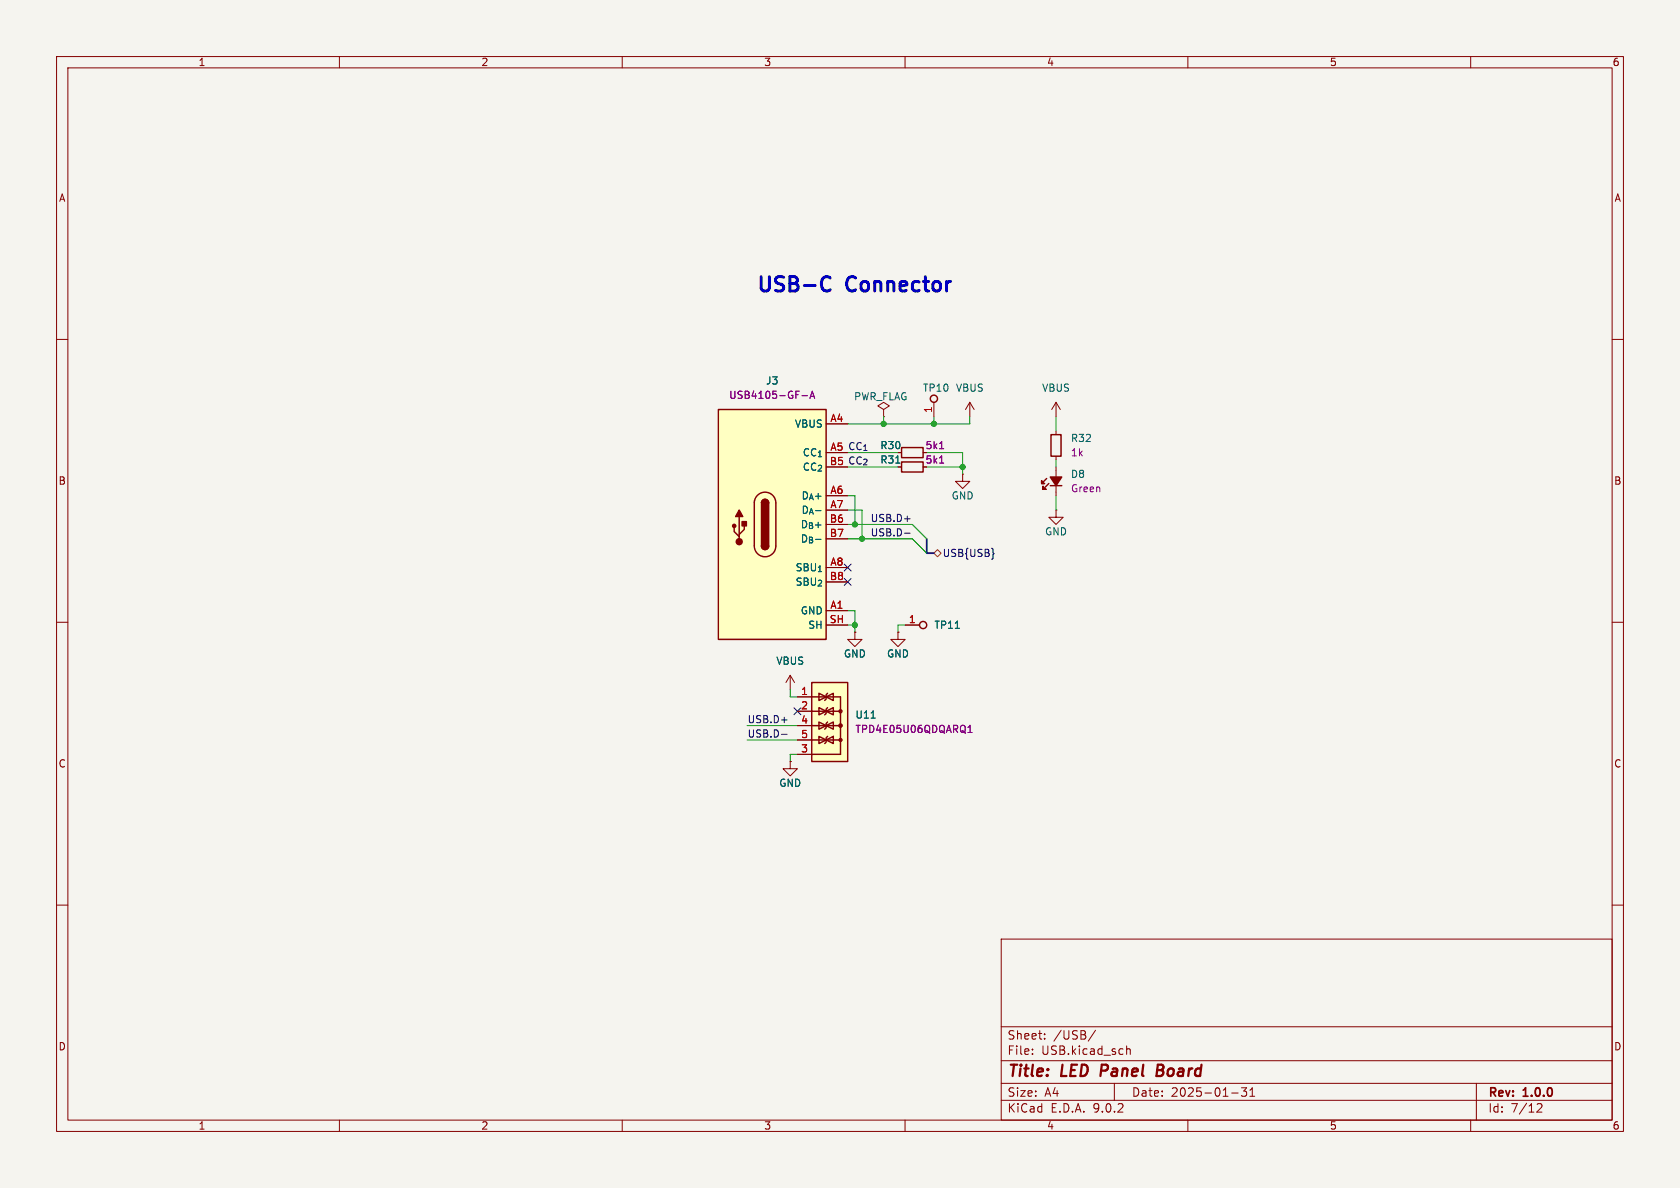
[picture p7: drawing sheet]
<svg xmlns="http://www.w3.org/2000/svg" width="297mm" height="210mm" viewBox="0 0 297 210" stroke-linecap="round" stroke-linejoin="round" font-family="sans-serif">
<path d="M0 0h297v210h-297z" fill="#f5f4ef" stroke="#f5f4ef" stroke-width=".18"/>
<g fill="none" stroke="#840000" stroke-width=".18">
<path d="M10 10h277v190h-277zM12 12h273v186h-273zM60 10v2M110 10v2M160 10v2M210 10v2M260 10v2M10 60h2M285 60h2M158.7 80h.7M10 110h2M139.7 119.4l-.8 1.3"/>
<path d="M139.7 119.4l.8 1.3M139.7 119.4v2.5M285 110h2M139.7 134.6v1.3h1.3l-1.3 1.3-1.3-1.3h1.3M139.7 134.6h.1M10 160h2M177 166h108v32h-108zM285 160h2M60 198v2M110 198v2M160 198v2M177 194.5h108"/>
<path d="M177 191.5h108M177 187.5h108M177 181.5h108M182.5 186.3v.1M182.5 185.5v.1M184.7 183.6v.1M184.7 182.8v.1M193.7 182.1l-1.3 2M197 191.5v3M199.2 184.9v1.5M199.2 185.5l.2-.1 .3 .1 .1 .9M210 198v2"/>
<path d="M217.7 193.2h1.2M219.5 192.3h.9l-.5 .6 .4 .1v.7l-.2 .1h-.4l-.2-.1M221 193.8h.8M221 192.7l.4-.4v1.5M260 198v2M261 191.5v6.5M271.7 195.2l.6-.1 .2 .1 .1 .3-.9 1.1h.9"/>
</g>
<path d="M194.8 188.2l-.3 2M204.6 189.2h.6M205.2 189.2l.3 .1M205.4 188.2h-.7l-.3 2 1-.1M205.4 189.1l-.2 .1" fill="none" stroke="#840000" stroke-width=".4"/>
<path d="M159.4 79.1h3.8v1.8h-3.8z" fill="none" stroke="#840000" stroke-width=".25"/>
<path d="M166.1 79.3h.7" fill="none" stroke="#840084" stroke-width=".18"/>
<path d="M143.5 120.7h6.4v13.9h-6.4z" fill="#ffffc2"/>
<path d="M143.5 123.2h5.1M143.5 125.7h5.1M143.5 128.3h5.1M143.5 130.8h5.1" fill="none" stroke="#ffffc2" stroke-width=".18"/>
<g fill="#ffffc2">
<path d="M146 122.8l.3-.2-.5 1.2 .2-.2z"/>
<path d="M146 125.3l.3-.2-.5 1.3 .2-.3z"/>
<path d="M146.3 127.6l-.3 .3v.8l-.2 .2z"/>
<path d="M146 130.4l.3-.2-.5 1.2 .2-.2z"/>
<path d="M144.8 122.6l1.2 .6-1.2 .6z"/>
<path d="M146 123.2l1.3-.6v1.2z"/>
<path d="M144.8 125.1l1.2 .6-1.2 .7z"/>
<path d="M146 125.7l1.3-.6v1.3z"/>
<path d="M144.8 127.6l1.2 .7-1.2 .6z"/>
<path d="M146 128.3l1.3-.7v1.3z"/>
<path d="M144.8 130.2l1.2 .6-1.2 .6z"/>
<path d="M146 130.8l1.3-.6v1.2z"/>
</g>
<path d="M148.6 123.2v10.2h-5.1" fill="none" stroke="#ffffc2" stroke-width=".18"/>
<g fill="#ffffc2" stroke="#ffffc2" stroke-width=".18">
<circle cx="148.6" cy="125.7" r=".25"/>
<circle cx="148.6" cy="128.3" r=".25"/>
<circle cx="148.6" cy="130.8" r=".25"/>
</g>
<g fill="none" stroke="#840000" stroke-width=".25">
<path d="M143.5 120.7h6.4v13.9h-6.4zM143.5 123.2h5.1v10.2h-5.1M143.5 125.7h5.1M143.5 128.3h5.1M143.5 130.8h5.1M144.8 122.6l1.2 .6-1.2 .6zM144.8 125.1l1.2 .6-1.2 .7zM144.8 127.6l1.2 .7-1.2 .6zM144.8 130.2l1.2 .6-1.2 .6zM146 123.2l1.3-.6v1.2zM146 125.7l1.3-.6v1.3zM146 128.3l1.3-.7v1.3z"/>
<path d="M146 130.8l1.3-.6v1.2zM146.3 122.6l-.3 .2v.8l-.2 .2M146.3 125.1l-.3 .2v.8l-.2 .3M146.3 127.6l-.3 .3v.8l-.2 .2M146.3 130.2l-.3 .2v.8l-.2 .2"/>
<circle cx="163.2" cy="110.5" r=".63"/>
<circle cx="148.6" cy="128.3" r=".25"/>
<circle cx="148.6" cy="130.8" r=".25"/>
<circle cx="148.6" cy="125.7" r=".25"/>
</g>
<g fill="none" stroke="#840000" stroke-width=".18">
<path d="M171.4 71.1l-.7 1.3M171.4 71.1l.8 1.3M171.4 71.1v2.6M151.1 111.8v1.2h1.3l-1.3 1.3-1.2-1.3h1.2M151.1 111.8h.1M158.7 111.8v1.2h1.3l-1.3 1.3-1.2-1.3h1.2M158.7 111.8h.1M160 110.5h2.6M141 123.2h2.5M141 125.7h2.5M141 128.3h2.5M141 130.8h2.5"/>
<path d="M141 133.4h2.5"/>
</g>
<path d="M168.9 111.1h.7M154 126.9h.7" fill="none" stroke="#006464" stroke-width=".18"/>
<path d="M171.1 129.5h.8M171.1 128.6l.4-.4v1.3" fill="none" stroke="#840084" stroke-width=".18"/>
<g fill="#ffffc2">
<path d="M127 72.4h19v40.6h-19z"/>
<path d="M131.6 93v.6l-.9 .9z"/>
<path d="M129.8 93.3l.9 1.6-.9-.9z"/>
</g>
<path d="M130.7 91.3v4.3M133.3 88.9v7.6M137.2 88.9v7.6" fill="none" stroke="#ffffc2" stroke-width=".18"/>
<g fill="#ffffc2" stroke="#ffffc2" stroke-width=".18">
<path d="M134.8 88.5a.64 .64 0 0 1 .7-.2 .64 .64 0 0 1 .4 .6h-1.3z"/>
<path d="M133.9 87.6a1.9 1.9 0 0 1 2.1-.5 1.9 1.9 0 0 1 1.2 1.8h-3.9l.2-.8z"/>
<path d="M133.3 96.5h3.9a1.91 1.91 0 0 1-1.9 1.9 1.91 1.91 0 0 1-2-1.9z"/>
<path d="M134.6 96.5h1.3a.64 .64 0 0 1-.6 .7 .64 .64 0 0 1-.7-.7z"/>
</g>
<g fill="none" stroke="#840000" stroke-width=".25">
<path d="M127 72.4h19v40.6h-19zM185.8 76.8h1.8v3.8h-1.8zM129.8 93.3v.7l.9 .9M130.7 91.3v4.3M131.6 93v.6l-.9 .9M133.9 87.6a1.9 1.9 0 0 1 2.1-.5 1.9 1.9 0 0 1 1.2 1.8v7.6a1.91 1.91 0 0 1-1.9 1.9 1.91 1.91 0 0 1-2-1.9l.1-7.7 .1-.7zM134.6 88.9a.64 .64 0 0 1 .7-.6 .64 .64 0 0 1 .6 .6M134.6 96.5a.64 .64 0 0 0 .7 .7 .64 .64 0 0 0 .6-.7M159.4 81.7h3.8v1.7h-3.8zM185 84.6l-.9 .9v-.5v.5h.6h-.6M185.4 85.5l-1 1v-.5v.5h.5h-.5M185.7 85.9h2"/>
<circle cx="165.1" cy="70.5" r=".63"/>
</g>
<g fill="#840000" stroke="#840000" stroke-width=".25">
<path d="M130.7 90.2l.6 1.1h-1.3z"/>
<path d="M131.2 92.2h.8v.8h-.8z"/>
<path d="M134.6 88.9h1.3v7.6h-1.3z"/>
<path d="M134.8 88.5a.64 .64 0 0 1 .7-.2 .64 .64 0 0 1 .4 .6h-1.3z"/>
<path d="M134.6 96.5h1.3a.64 .64 0 0 1-.6 .7 .64 .64 0 0 1-.7-.7z"/>
<path d="M185.7 84.3h2l-1 1.6z"/>
<circle cx="129.8" cy="93" r=".28"/>
<circle cx="130.7" cy="95.8" r=".52"/>
</g>
<g fill="none" stroke="#840000" stroke-width=".18">
<path d="M146 74.9h3.9M156.2 72.4l1-.6-1-.7-1 .7 1 .6v1.3M156.2 73.7h.1M165.1 71.1v2.6M186.7 71.1l-.8 1.3M186.7 71.1l.8 1.3M186.7 71.1v2.6M186.7 76.2v.6M146 80h3.9M146 82.6h3.9M146 87.6h3.9M146 90.2h3.9"/>
<path d="M146 92.7h3.9M146 95.3h3.9M158.7 80h.7M158.7 82.6h.7M170.2 83.8v1.3h1.2l-1.2 1.3-1.3-1.3h1.3M170.2 83.8h.1M186.7 90.2v1.2h1.3l-1.3 1.3-1.3-1.3h1.3M186.7 90.2h.1M186.7 80.6v.7M186.7 82.6v1.9M186.7 85.7v1.9M146 100.3h3.9"/>
<path d="M146 102.9h3.9M146 108h3.9M146 110.5h3.9M151.1 111.8h.1M158.7 111.8h.1M160 110.5h2.6M139.7 134.6h.1M141 123.2h2.5M141 125.7h2.5M141 128.3h2.5M141 130.8h2.5M141 133.4h2.5"/>
</g>
<path d="M141.8 69.9h1M143.2 70.4l.4-1.2 .4 1.2M143.3 70.1h.6M166.1 79.3h.7M166.1 81.9h.7M171.1 129.5h.8M171.1 128.6l.4-.4v1.3" fill="none" stroke="#840084" stroke-width=".18"/>
<path d="M158.4 81.9h.7M168.9 111.1h.7M154 126.9h.7" fill="none" stroke="#006464" stroke-width=".18"/>
<path d="M149.3 99.7l1.2 1.2M150.5 99.7l-1.2 1.2M175.6 97.7l.1 .2-.1 .2M149.3 102.3l1.2 1.2M150.5 102.3l-1.2 1.2M140.4 125.1l1.2 1.2M141.6 125.1l-1.2 1.2" fill="none" stroke="#000084" stroke-width=".18"/>
<path d="M165.1 97.8l.6-.6 .7 .6-.7 .6z" fill="none" stroke="#725600" stroke-width=".18"/>
<path d="M159.9 91.7h1M159.9 94.3h1M138.2 129.8h.9M138.2 127.3h.9" fill="none" stroke="#0f0f0f" stroke-width=".18"/>
<path d="M163.8 95.3v2.5h1.3" fill="none" stroke="#000084" stroke-width=".3"/>
<g fill="none" stroke="#009600" stroke-width=".18">
<path d="M156.2 73.7v1.2M165.1 73.7v1.2M171.4 73.7v1.2h-21.5M186.7 73.7v2.5M149.9 80h8.8M149.9 87.6h1.2v5.1M149.9 90.2h2.5v5.1M149.9 82.6h8.8M149.9 95.3h11.4l2.5 2.5M149.9 92.7h11.4l2.5 2.6M163.8 80h6.4v3.8M163.8 82.6h6.4"/>
<path d="M186.7 81.3v1.3M186.7 87.6v2.6M149.9 110.5h1.2M149.9 108h1.2v3.8M160 110.5h-1.3v1.3M132.1 130.8h8.9M132.1 128.3h8.9M139.7 121.9v1.3h1.3M141 133.4h-1.3v1.2"/>
</g>
<path d="M145.7 49a.89 .89 0 0 1 1.1 .1M146.8 51.2a.89 .89 0 0 1-1.1 .1" fill="none" stroke="#0000c2" stroke-width=".51"/>
<g fill="#009600" stroke="#009600" stroke-width=".18">
<circle cx="156.2" cy="74.9" r=".46"/>
<circle cx="165.1" cy="74.9" r=".46"/>
<circle cx="170.2" cy="82.6" r=".46"/>
<circle cx="152.4" cy="95.3" r=".46"/>
<circle cx="151.1" cy="110.5" r=".46"/>
<circle cx="151.1" cy="92.7" r=".46"/>
</g>
<g font-size="3.5" fill="#0000c2">
<text x="133.4" y="52.3">USB-C</text>
<text x="149.7" y="52.3">Connector</text>
</g>
<g font-size="2.8" fill="#840000">
<text x="178" y="190.9">Title:</text>
<text x="187.7" y="190.9">LED</text>
<text x="195.4" y="190.9">Panel</text>
<text x="206.1" y="190.9">Board</text>
</g>
<g font-size="2.1" fill="#840000">
<text x="178" y="184">Sheet:</text>
<text x="186.2" y="184">/USB/</text>
<text x="178" y="186.7">File:</text>
<text x="184.1" y="186.7">USB.kicad_sch</text>
<text x="178" y="196.9">KiCad</text>
<text x="178" y="194.1">Size:</text>
<text x="184.7" y="194.1">A4</text>
<text x="185.7" y="196.9">E.D.A.</text>
<text x="193.3" y="196.9">9.0.2</text>
<text x="200" y="194.1">Date:</text>
<text x="207" y="194.1">2025-01-31</text>
<text x="263" y="194.3">Rev:</text>
<text x="263" y="196.9">Id:</text>
<text x="267.1" y="196.9">7/12</text>
<text x="269.4" y="194.3">1.0.0</text>
</g>
<g font-size="1.8" fill="#840000">
<text x="35" y="11.9">1</text>
<text x="85" y="11.9">2</text>
<text x="135" y="11.9">3</text>
<text x="185" y="11.9">4</text>
<text x="235" y="11.9">5</text>
<text x="285" y="11.9">6</text>
<text x="10.3" y="35.9">A</text>
<text x="285.3" y="35.9">A</text>
<text x="163.5" y="79.6">5k1</text>
<text x="163.5" y="82.1">5k1</text>
<text x="10.3" y="85.9">B</text>
<text x="285.3" y="85.9">B</text>
<text x="10.3" y="135.9">C</text>
<text x="285.3" y="135.9">C</text>
<text x="10.3" y="185.9">D</text>
<text x="285.3" y="185.9">D</text>
<text x="35" y="199.9">1</text>
<text x="85" y="199.9">2</text>
<text x="135" y="199.9">3</text>
<text x="185" y="199.9">4</text>
<text x="235" y="199.9">5</text>
<text x="285" y="199.9">6</text>
</g>
<g font-size="1.8" fill="#840084">
<text x="128.8" y="70.7">USB4105-GF-A</text>
<text x="189.2" y="80.9">1k</text>
<text x="189.2" y="87.2">Green</text>
<text x="151.1" y="129.8">TPD4E05U06QDQARQ1</text>
</g>
<g font-size="1.8" fill="#006464">
<text x="135.3" y="68.2">J3</text>
<text x="150.9" y="71">PWR_FLAG</text>
<text x="163.1" y="69.4">TP10</text>
<text x="168.9" y="69.4">VBUS</text>
<text x="184.1" y="69.4">VBUS</text>
<text x="140.4" y="75.8">VBUS</text>
<text x="141.8" y="80.9">CC_{1}</text>
<text x="141.8" y="83.4">CC_{2}</text>
<text x="155.5" y="82.1">R31</text>
<text x="155.5" y="79.6">R30</text>
<text x="189.2" y="78.3">R32</text>
<text x="141.6" y="88.5">D_{A}+</text>
<text x="168.1" y="88.5">GND</text>
<text x="189.2" y="84.7">D8</text>
<text x="141.5" y="93.6">D_{B}+</text>
<text x="141.6" y="91">D_{A}-</text>
<text x="184.7" y="94.8">GND</text>
<text x="140.5" y="101.2">SBU_{1}</text>
<text x="141.5" y="96.1">D_{B}-</text>
<text x="140.5" y="103.7">SBU_{2}</text>
<text x="141.5" y="108.8">GND</text>
<text x="142.8" y="111.4">SH</text>
<text x="165.1" y="111.4">TP11</text>
<text x="137.1" y="117.7">VBUS</text>
<text x="149.1" y="116.4">GND</text>
<text x="156.7" y="116.4">GND</text>
<text x="151.1" y="127.2">U11</text>
<text x="137.7" y="139.3">GND</text>
</g>
<g font-size="1.8" fill="#a90000">
<text x="146.7" y="74.7">A4</text>
<text x="164.8" y="73.1" transform="rotate(-90 164.8 73.1)">1</text>
<text x="146.6" y="82.3">B5</text>
<text x="146.7" y="79.8">A5</text>
<text x="146.7" y="87.4">A6</text>
<text x="146.7" y="89.9">A7</text>
<text x="146.6" y="92.5">B6</text>
<text x="146.6" y="95">B7</text>
<text x="146.7" y="100.1">A8</text>
<text x="146.6" y="102.6">B8</text>
<text x="146.7" y="107.7">A1</text>
<text x="146.6" y="110.2">SH</text>
<text x="160.6" y="110.2">1</text>
<text x="141.5" y="122.9">1</text>
<text x="141.5" y="125.5">2</text>
<text x="141.5" y="128">4</text>
<text x="141.5" y="130.6">5</text>
<text x="141.5" y="133.1">3</text>
</g>
<g font-size="1.8" fill="#0f0f0f">
<text x="146.6" y="82.3">B5 CC_{2}R31</text>
<text x="146.7" y="79.8">A5 CC_{1}R30</text>
<text x="153.8" y="92.4">USB.D+</text>
<text x="153.8" y="94.9">USB.D-</text>
<text x="132.1" y="130.5">USB.D-</text>
<text x="132.1" y="127.9">USB.D+</text>
</g>
<text font-size="1.8" fill="#000084" x="166.6" y="98.7">USB{USB}</text>
</svg>
